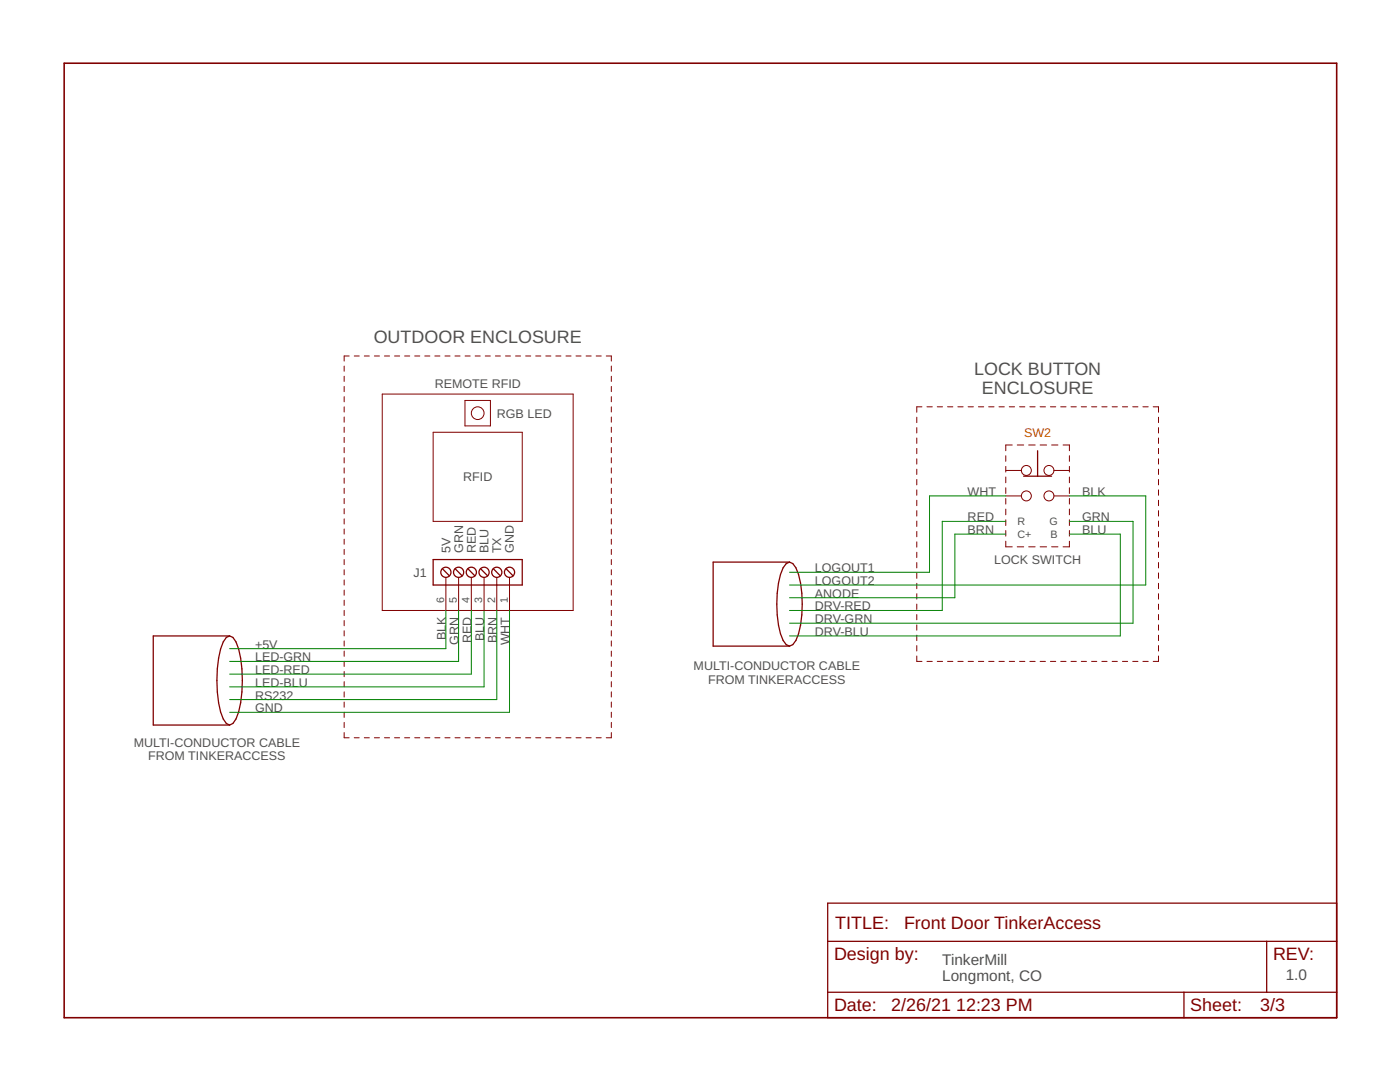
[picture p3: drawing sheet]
<svg xmlns="http://www.w3.org/2000/svg" width="279mm" height="216mm" viewBox="0 0 279 216" stroke-linecap="round" stroke-linejoin="round" font-family="sans-serif">
<g fill="none" stroke="#800000" stroke-width=".2">
<path d="M68.7 73v1.1M68.7 75.1v1M68.7 77.1v1M68.7 79.1v1.1M69.7 71h-1v1.1M70.7 71h1M72.7 71h1M74.7 71h1M76.3 78.6h38.1v43.2h-38.1zM76.7 71h1M78.7 71h1.1M80.8 71h1"/>
<path d="M82.8 71h1M84.8 71h1M86.8 71h1M88.8 71h1M90.8 71h1M92.8 79.9h5.1v5.1h-5.1zM92.8 71h1M94.8 71h1M96.8 71h1.1M98.9 71h1M100.9 71h1M102.9 71h1"/>
<path d="M104.9 71h1M106.9 71h1M108.9 71h1M110.9 71h1.1M112.9 71h1.1M115 71h1M117 71h1M119 71h1M121 71h1v1.1M122 73v1.1M122 75.1v1M122 77.1v1"/>
<path d="M122 79.1v1.1M68.7 81.2v1M68.7 83.2v1M68.7 85.2v1.1M68.7 87.3v1M68.7 89.3v1M68.7 91.3v1.1M68.7 93.4v1M68.7 95.4v1M68.7 97.4v1.1M68.7 99.5v1M86.4 86.3h17.8v17.7h-17.8z"/>
<path d="M122 81.2v1M122 83.2v1M122 85.2v1.1M122 87.3v1M122 89.3v1M122 91.3v1.1M122 93.4v1M122 95.4v1M122 97.4v1.1M122 99.5v1M183 83.2v1.1M183 85.3v1.1"/>
<path d="M183 87.4v1.1M183 89.5v1M183 91.5v1.1M183 93.6v1.1M183 95.7v1.1M183 97.7v1.1M183 99.8v1.1M184 81.2h-1v1.1M185 81.2h1.1M187 81.2h1.1M189.1 81.2h1.1M191.2 81.2h1"/>
<path d="M193.2 81.2h1.1M195.3 81.2h1M197.3 81.2h1.1M199.4 81.2h1M200.7 93.9h3.1M200.7 99h3.1M200.7 90.9v1.2M200.7 93.1v1.1M200.7 95.2v1.1M200.7 97.3v1.2M200.7 99.5v1.1M201.4 81.2h1.1"/>
<path d="M202 88.8h-1.3v1.1M203 88.8h1.3M203.5 81.2h1M205.3 88.8h1.3M205.5 81.2h1.1M207.6 81.2h1M207.6 88.8h1.3M209.6 81.2h1.1M209.9 88.8h1.2M210.3 93.9h3.1M210.3 99h3.1M211.7 81.2h1"/>
<path d="M212.2 88.8h1.2v1.1M213.4 90.9v1.2M213.4 93.1v1.1M213.4 95.2v1.1M213.4 97.3v1.2M213.4 99.5v1.1M213.7 81.2h1.1M215.8 81.2h1M217.8 81.2h1.1M219.9 81.2h1M222 81.2h1M224 81.2h1"/>
<path d="M226.1 81.2h1M228.1 81.2h1.1M230.1 81.2h1.1v1.1M231.2 83.2v1.1M231.2 85.3v1.1M231.2 87.4v1.1M231.2 89.5v1M231.2 91.5v1.1M231.2 93.6v1.1M231.2 95.7v1.1M231.2 97.7v1.1M231.2 99.8v1.1"/>
<path d="M68.7 101.5v1M68.7 103.5v1.1M68.7 105.6v1M68.7 107.6v1M68.7 109.6v1M68.7 111.7v1M68.7 113.7v1M68.7 115.7v1M68.7 117.8v1M68.7 119.8v1M89 115.2v6.6M91.5 115.2v6.6"/>
<path d="M94.1 115.2v6.6M96.6 115.2v6.6M99.1 115.2v6.6M101.7 115.2v6.6M122 101.5v1M122 103.5v1.1M122 105.6v1M122 107.6v1M122 109.6v1M122 111.7v1M122 113.7v1M122 115.7v1"/>
<path d="M122 117.8v1M122 119.8v1M183 101.9v1.1M183 104v1.1M183 106v1.1M183 108.1v1.1M183 110.2v1.1M183 112.2v1.1M183 114.3v1.1M183 116.4v1.1M183 118.5v1M200.7 101.6v1.1"/>
<path d="M200.7 103.7v1.2M200.7 105.9v1.1M200.7 108v1.1h1.3M203 109.1h1.3M205.3 109.1h1.3M207.6 109.1h1.3M209.9 109.1h1.2M213.4 108v1.1h-1.2M213.4 101.6v1.1M213.4 103.7v1.2M213.4 105.9v1.1M231.2 101.9v1.1"/>
<path d="M231.2 104v1.1M231.2 106v1.1M231.2 108.1v1.1M231.2 110.2v1.1M231.2 112.2v1.1M231.2 114.3v1.1M231.2 116.4v1.1M231.2 118.5v1M68.7 121.8v1M68.7 123.8v1.1M68.7 125.9v1M68.7 127.9v1"/>
<path d="M68.7 129.9v1.1M68.7 132v1M68.7 134v1M68.7 136v1.1M68.7 138v1.1M122 121.8v1M122 123.8v1.1M122 125.9v1M122 127.9v1M122 129.9v1.1M122 132v1M122 134v1"/>
<path d="M122 136v1.1M122 138v1.1M183 130.9v1.1h1M183 120.5v1.1M183 122.6v1.1M183 124.7v1.1M183 126.7v1.1M183 128.8v1.1M185 132h1.1M187 132h1.1M189.1 132h1.1M191.2 132h1"/>
<path d="M193.2 132h1.1M195.3 132h1M197.3 132h1.1M199.4 132h1M201.4 132h1.1M203.5 132h1M205.5 132h1.1M207.6 132h1M209.6 132h1.1M211.7 132h1M213.7 132h1.1M215.8 132h1"/>
<path d="M217.8 132h1.1M219.9 132h1M222 132h1M224 132h1M226.1 132h1M228.1 132h1.1M231.2 130.9v1.1h-1.1M231.2 120.5v1.1M231.2 122.6v1.1M231.2 124.7v1.1M231.2 126.7v1.1M231.2 128.8v1.1"/>
<path d="M68.7 140.1v1M68.7 142.1v1.1M68.7 144.1v1.1M68.7 146.2v1h1M70.7 147.2h1M72.7 147.2h1M74.7 147.2h1M76.7 147.2h1M78.7 147.2h1.1M80.8 147.2h1M82.8 147.2h1M84.8 147.2h1"/>
<path d="M86.8 147.2h1M88.8 147.2h1M90.8 147.2h1M92.8 147.2h1M94.8 147.2h1M96.8 147.2h1.1M98.9 147.2h1M100.9 147.2h1M102.9 147.2h1M104.9 147.2h1M106.9 147.2h1M108.9 147.2h1"/>
<path d="M110.9 147.2h1.1M112.9 147.2h1.1M115 147.2h1M117 147.2h1M119 147.2h1M122 146.2v1h-1M122 140.1v1M122 142.1v1.1M122 144.1v1.1"/>
<circle cx="95.3" cy="82.4" r="1.27"/>
<circle cx="204.8" cy="93.9" r=".99"/>
<circle cx="204.8" cy="99" r=".99"/>
<circle cx="209.3" cy="99" r=".99"/>
<circle cx="209.3" cy="93.9" r=".99"/>
</g>
<g fill="none" stroke="#800000" stroke-width=".25">
<path d="M204.3 95h5.6M207.1 89.9v5.1M86.4 111.7h17.8v5h-17.8zM88.3 113.5l1.4 1.4M90.8 113.5l1.4 1.4M93.4 113.5l1.4 1.4M95.9 113.5l1.4 1.4M98.4 113.5l1.5 1.4M101 113.5l1.4 1.4M157.6 112.2l.6 .3a10 10 0 0 1 1.8 5.9 21 21 0 0 1-1.2 9.4l-.6 .8-.6 .3M157.6 112.2l-.7 .3a10 10 0 0 0-1.8 5.9 21 21 0 0 0 1.2 9.4l.6 .8 .7 .3M157.6 112.2h-15.3v16.7h15.3"/>
<path d="M45.8 126.9l.7 .3a11.2 11.2 0 0 1 1.8 6.3 23.5 23.5 0 0 1-1.2 10l-.6 .9-.7 .3M45.8 126.9l-.6 .3a11.2 11.2 0 0 0-1.8 6.3 23.5 23.5 0 0 0 1.2 10l.6 .9 .6 .3M45.8 126.9h-15.2v17.8h15.2M165.2 180.2h101.6v22.9h-101.6zM165.2 187.8h101.6M165.2 198h101.6M236.3 198v5.1M252.8 187.8v10.2"/>
<circle cx="89" cy="114.2" r="1.02"/>
<circle cx="91.5" cy="114.2" r="1.02"/>
<circle cx="94.1" cy="114.2" r="1.02"/>
<circle cx="96.6" cy="114.2" r="1.02"/>
<circle cx="99.1" cy="114.2" r="1.02"/>
<circle cx="101.7" cy="114.2" r="1.02"/>
</g>
<path d="M12.8 12.6h254v190.5h-254z" fill="none" stroke="#800000" stroke-width=".32"/>
<path d="M200.7 99h-15.2v15.2h-27.9M213.4 99h15.3v17.7h-71.1M200.7 106.6h-10.1v12.7h-33M200.7 104h-12.7v17.8h-30.4M213.4 106.6h10.2v20.3h-66M213.4 104h12.7v20.4h-68.5M89 121.8v7.6h-43.2M91.5 121.8v10.2h-45.7M94.1 121.8v12.7h-48.3M96.6 121.8v15.3h-50.8M99.1 121.8v17.8h-53.3M101.7 121.8v20.3h-55.9" fill="none" stroke="#008000" stroke-width=".2"/>
<g font-size="3.6" fill="#505050">
<text x="74.6" y="68.5">OUTDOOR ENCLOSURE</text>
<text x="194.4" y="74.8">LOCK BUTTON</text>
<text x="195.9" y="78.6">ENCLOSURE</text>
</g>
<g font-size="3.6" fill="#800000">
<text x="166.7" y="185.3">TITLE:</text>
<text x="180.4" y="185.3">Front Door TinkerAccess</text>
<text x="166.4" y="191.6">Design by:</text>
<text x="254.1" y="191.6">REV:</text>
<text x="166.4" y="201.8">Date:</text>
<text x="177.9" y="201.8">2/26/21</text>
<text x="190.8" y="201.8">12:23 PM</text>
<text x="237.6" y="201.8">Sheet:</text>
<text x="251.5" y="201.8">3/3</text>
</g>
<g font-size="3.1" fill="#505050">
<text x="188" y="192.6">TinkerMill</text>
<text x="188" y="195.8">Longmont, CO</text>
<text x="256.6" y="195.5">1.0</text>
</g>
<g font-size="2.5" fill="#505050">
<text x="86.7" y="77.4">REMOTE RFID</text>
<text x="99.2" y="83.3">RGB LED</text>
<text x="92.4" y="96">RFID</text>
<text x="193.1" y="99">WHT</text>
<text x="216" y="99">BLK</text>
<text x="193.1" y="106.6">BRN</text>
<text x="193.1" y="104">RED</text>
<text x="216" y="104">GRN</text>
<text x="216" y="106.6">BLU</text>
<text x="89.9" y="110.4" transform="rotate(-90 89.9 110.4)">5V</text>
<text x="92.4" y="110.4" transform="rotate(-90 92.4 110.4)">GRN</text>
<text x="95" y="110.4" transform="rotate(-90 95 110.4)">RED</text>
<text x="97.5" y="110.4" transform="rotate(-90 97.5 110.4)">BLU</text>
<text x="100" y="110.4" transform="rotate(-90 100 110.4)">TX</text>
<text x="102.6" y="110.4" transform="rotate(-90 102.6 110.4)">GND</text>
<text x="198.4" y="112.5">LOCK SWITCH</text>
<text x="82.5" y="115.1">J1</text>
<text x="162.6" y="119.3">ANODE</text>
<text x="162.6" y="116.7">LOGOUT2</text>
<text x="162.6" y="114.2">LOGOUT1</text>
<text x="162.6" y="121.8">DRV-RED</text>
<text x="162.6" y="124.4">DRV-GRN</text>
<text x="50.9" y="129.4">+5V</text>
<text x="50.9" y="132">LED-GRN</text>
<text x="89" y="127.8" transform="rotate(-90 89 127.8)">BLK</text>
<text x="91.5" y="128.6" transform="rotate(-90 91.5 128.6)">GRN</text>
<text x="94.1" y="128.4" transform="rotate(-90 94.1 128.4)">RED</text>
<text x="96.6" y="128" transform="rotate(-90 96.6 128)">BLU</text>
<text x="99.2" y="128.4" transform="rotate(-90 99.2 128.4)">BRN</text>
<text x="101.7" y="128.8" transform="rotate(-90 101.7 128.8)">WHT</text>
<text x="162.6" y="126.9">DRV-BLU</text>
<text x="50.9" y="134.5">LED-RED</text>
<text x="50.9" y="137">LED-BLU</text>
<text x="138.4" y="133.7">MULTI-CONDUCTOR CABLE</text>
<text x="141.3" y="136.4">FROM TINKERACCESS</text>
<text x="50.9" y="139.6">RS232</text>
<text x="50.9" y="142.1">GND</text>
<text x="26.7" y="149">MULTI-CONDUCTOR CABLE</text>
<text x="29.6" y="151.7">FROM TINKERACCESS</text>
</g>
<text font-size="2.5" fill="#c60" x="204.4" y="87.2">SW2</text>
<g font-size="2.1" fill="#505050">
<text x="203.1" y="107.3">C+</text>
<text x="203.1" y="104.8">R</text>
<text x="209.4" y="104.8">G</text>
<text x="209.7" y="107.3">B</text>
<text x="88.6" y="120.3" transform="rotate(-90 88.6 120.3)">6</text>
<text x="91.2" y="120.3" transform="rotate(-90 91.2 120.3)">5</text>
<text x="93.7" y="120.3" transform="rotate(-90 93.7 120.3)">4</text>
<text x="96.3" y="120.3" transform="rotate(-90 96.3 120.3)">3</text>
<text x="98.8" y="120.3" transform="rotate(-90 98.8 120.3)">2</text>
<text x="101.3" y="120.3" transform="rotate(-90 101.3 120.3)">1</text>
</g>
</svg>
